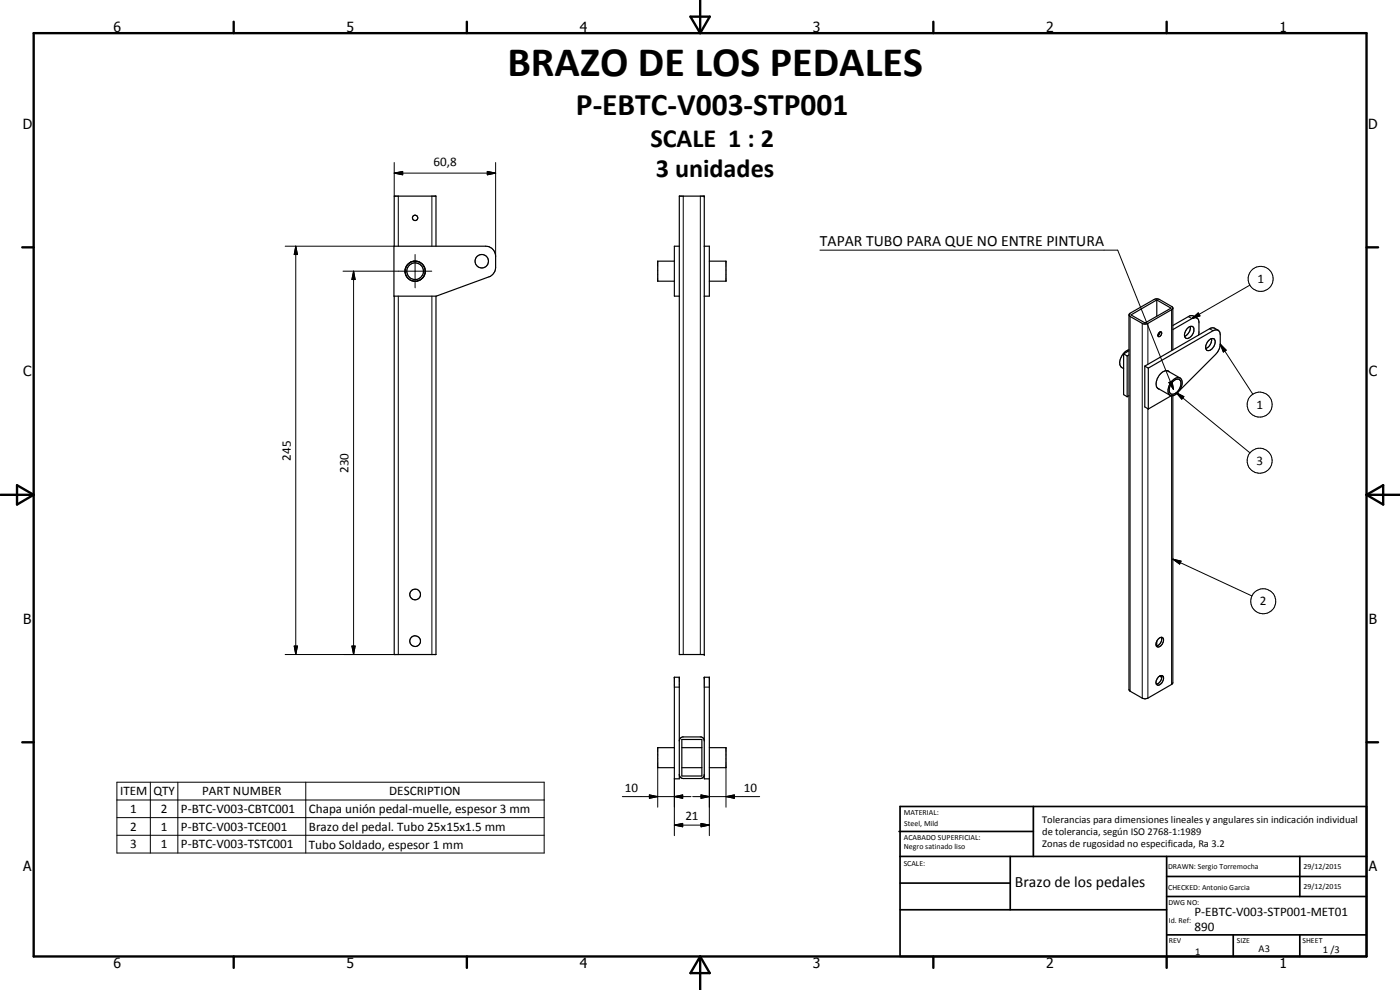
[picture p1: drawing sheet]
<svg xmlns="http://www.w3.org/2000/svg" width="420mm" height="297mm" viewBox="0 0 420 297" stroke-linecap="round" stroke-linejoin="round" font-family="sans-serif">
<g fill="none" stroke="#000" stroke-width=".35">
<path d="M203.9 58.8h7.5v137.6h-7.5zM118.2 73.9h27.5a3 3 0 0 1 3 3v3.4a3 3 0 0 1-1.9 2.8l-15.9 5.8h-12.7zM118.3 73.9v-15.1h12.5v15.1M122.3 79.4l-.6 1.1-.1 .8M123.3 78.6l-.8 .5M123.3 78.6a3 3 0 0 1 3.2 .4 3 3 0 0 1 1 3M123.3 78.7l-.3 .2a2.76 2.76 0 0 0-1.5 2.5M124.1 78.4l-.8 .3M124.5 78.3l.4 .1M124.9 78.4a2.93 2.93 0 0 1 2.7 3.2M202.4 78.4h-5v6h5M203.9 73.9h-1.5v15h1.5"/>
<path d="M211.4 73.9h1.5v15h-1.5M212.9 78.4h5v6h-5M118.3 88.9v107.5h12.5v-107.5M121.5 81.4l.5 1.6M121.6 81.3l.2 1.2M122 82.9l.5 .7M122.5 83.6l1.1 .6M122.5 83.6l.8 .5M123.6 84.2l.9 .2M124 84.3l.4 .1M127.5 82a3.2 3.2 0 0 1-2.6 2.4M127.6 82a3 3 0 0 1-3.2 2.4"/>
<path d="M338.8 94.5v112.4l.4 .5 4.3 2.3 1-.2 7.1-4.1 .4-.5v-86.2M339.4 94.5l7.8-4.5 4.2 2.5-7.7 4.4zM343.5 96.8l.2 .1M347.2 90v4.9M347.8 99.9a.49 .49 0 0 1 .8-.2 .49 .49 0 0 1-.1 .8l-.4 .4-.4 .1-.2-.5zM348.1 99.6l-.2 .7-.4 .4M352 98.9l5.7-3.3a1.27 1.27 0 0 1 1.4-.2 1.27 1.27 0 0 1 .7 1.1l-.1 4M352 92.5l-.2 .3-7.5 4.4h-.5h-.8l-3.8-2.2-.3-.5 .3-.5 7.6-4.3 1.2 .2 3.8 2.2 .2 .3v12.6M356.1 98.8a1.18 1.18 0 0 1 1-.9 1.18 1.18 0 0 1 1.2 .6 2.48 2.48 0 0 1-2.3 3 1.84 1.84 0 0 1 .1-2.7zM357.2 98a2.68 2.68 0 0 1-1.7 2.9M359.2 95.4l-1.2-.7h-.8l-5.2 3M365.6 99.1l-1.1-.6h-1.2l-19.7 11.4"/>
<path d="M365.6 99.1l-.7-.1-.8 .2-19.5 11.2M365.6 99.1l.5 .8 .1 3.4-.3 1.4-.6 1-11.3 11.4M337.2 106.2l1.1 .6M337.2 106.2v12.2l1.1 .6M338.3 106.8v12.2M338.8 105.2l-1.6 1M338.8 106.5l-.5 .3M338.8 118.7l-.5 .3M338.8 104.9a4 4 0 0 0-2.5 5l.9 .7M343.6 109.9l1 .5M343.6 109.9v12.2l1 .6M344.6 110.4v12.3"/>
<path d="M347.4 116.5l3.8 2.1M350.3 111.3l3.8 2.1M350.9 111.5a2.34 2.34 0 0 0-3.2 1.4 3.2 3.2 0 0 0-.2 3.6l.4 .3M351.5 118.7l-6.9 4M351.7 114.3a1.68 1.68 0 0 1 3-.3 4 4 0 0 1-3.3 4.7 2.25 2.25 0 0 1-.3-3.3zM352.1 114.4a1.28 1.28 0 0 1 1.7-.6 1.28 1.28 0 0 1 .6 1.8 2.68 2.68 0 0 1-3 2.6 2.84 2.84 0 0 1 .7-3.8zM362.7 102.2a1.04 1.04 0 0 1 1.4-.6 1.04 1.04 0 0 1 .5 1.4 2.13 2.13 0 0 1-2.4 2.1 2.33 2.33 0 0 1 .5-2.9zM363.6 101.6a2.92 2.92 0 0 1-1.7 3M347.2 192.4v1.4M347.6 191.8l.8-.6a.99 .99 0 0 1 .9 .7 .99 .99 0 0 1-.4 1.1 1.19 1.19 0 0 1-1.9 .8v-1zM348.6 191.2a2.17 2.17 0 0 1-1.6 2.6M202.4 203.2h1.5v30.5h-1.5z"/>
<path d="M211.4 203.2h1.5v30.5h-1.5zM347.6 203.2l.2-.2a.87 .87 0 0 1 1.3-.1 2.08 2.08 0 0 1-1.7 2.7l-.4-.4-.1-.4zM348 202.9l.6 .3M348.6 202.7a2.15 2.15 0 0 1-1.6 2.6M202.4 224.3h-5v6h5M203.9 232.4l.4 .9 .8 .3h5.4l.4-.3 .5-.6M204.6 221.9h6v10.9h-6zM204.6 230.3h6M204.6 224.3h6M211.4 222l-.3-.5-.6-.4h-5.7l-.7 .4-.2 .8M212.9 224.3h5v6h-5"/>
<circle cx="124.6" cy="65.4" r=".8"/>
<circle cx="144.6" cy="78.4" r="2.02"/>
<circle cx="124.6" cy="81.4" r="2.5"/>
<circle cx="124.6" cy="178.4" r="1.6"/>
<circle cx="124.6" cy="192.4" r="1.6"/>
</g>
<g fill="none" stroke="#000" stroke-width=".3">
<path d="M118.3 51.9l2.6-.5v1.1zM118.3 51.9h30.4M118.3 48.8v10M119.5 58.8v15.1M129.6 58.8v15.1M146.3 51.4l2.4 .5-2.4 .6zM148.7 48.8v28.1M205.1 58.8v137.6M210.2 58.8v137.6M85.6 73.9h32.6M88.8 73.9l.5 2.5h-1zM88.8 73.9v122.5"/>
<path d="M124.6 76.4v10M246.1 75.1h89.3l16.8 41.8M102.9 81.4h26.7M106.1 81.4l.5 2.5h-1zM106.1 81.4v115M119.5 88.9v107.5h-33.9M129.6 88.9v107.5M339.2 95v112.4M342.8 97v112.5M344.5 97v12.3M351.6 92.9v12.3M356.6 95l1.1 .6"/>
<path d="M357.7 95.6l1.9-1.7 .5 .9zM363 98.6l1.1 .6M375.1 85.6l-17.4 10M350.8 114.8l.9-.4 .5 2.5zM351.6 118.7v86.7M353 117.8l2.3 1.2-.6 .8zM353 117.8l22.1 18.1M366.2 103.3l1.8 1.8-.9 .5zM366.2 103.3l9.8 15M344.5 122.6v86.9M352 167.8l2.4 .6-.4 .8zM352 167.8l23.7 11"/>
<path d="M88.3 193.8h1l-.5 2.6zM105.6 193.8h1l-.5 2.6zM202.4 206.2h1.5M211.4 206.2h1.5M35.1 234.7h128.2v21.2h-128.2zM45.1 234.7v21.2M53.4 234.7v21.2M91.8 234.7v21.2M186.8 239h20.6M194.9 238.5l2.5 .5-2.5 .5zM197.4 230.3v11.9M202.4 239l2.5-.5v1z"/>
<path d="M202.4 233.7v17M207.9 239h20.1M210.4 238.5l2.5 .5-2.5 .5zM212.9 233.7v17M217.9 239l2.5-.5v1zM217.9 230.3v11.9M35.1 240h128.2M35.1 245.3h128.2M35.1 250.6h128.2M202.4 247.6l2.5-.5v1zM202.4 247.6h10.5M210.4 247.1l2.5 .5-2.5 .5z"/>
<circle cx="378.3" cy="83.7" r="3.8"/>
<circle cx="378" cy="121.4" r="3.8"/>
<circle cx="378" cy="138.2" r="3.7"/>
<circle cx="379.1" cy="180.4" r="3.8"/>
</g>
<g fill="#000">
<circle cx="211.4" cy="58.8" r=".18"/>
<circle cx="211.4" cy="196.4" r=".18"/>
<circle cx="202.4" cy="203.2" r=".18"/>
<circle cx="203.9" cy="203.2" r=".18"/>
<circle cx="211.4" cy="203.2" r=".18"/>
<circle cx="212.9" cy="203.2" r=".18"/>
</g>
<g fill="none" stroke="#000" stroke-width=".71">
<path d="M10.1 9.9h400v277.1h-400zM70.1 6.5v3.4M140.1 6.5v3.4M207.2 5h5.8l-2.9 4.9zM210.1 0v9.9M280.1 6.5v3.4M350.1 6.5v3.4M6.7 74.2h3.4M410.1 74.2h3.5M.1 148.5h10M5.1 145.6l5 2.9-5 2.9zM410.1 148.5h10"/>
<path d="M410.1 148.5l5-2.9v5.8zM6.7 222.7h3.4M410.1 222.7h3.5M70.1 287v3.4M140.1 287v3.4M210.1 287v10M210.1 287l2.9 5h-5.8zM280.1 287v3.4M350.1 287v3.4"/>
</g>
<g fill="none" stroke="#000" stroke-width=".51">
<path d="M269.8 249.5h40.3M270.1 242h140v45h-140zM270.1 257h140M303.2 257v16M310.1 242v15M350.1 257v30M390.1 257v12M270.1 265h33.1M270.1 273h80M350.1 269h60M350.1 263h60M350.1 280.5h60"/>
<path d="M370.1 280.5v6.5M390.1 280.5v6.5"/>
</g>
<g fill="#000">
<path d="M118.3 51.9l2.6-.5v1.1zM146.3 51.4l2.4 .5-2.4 .6zM88.8 73.9l.5 2.5h-1zM106.1 81.4l.5 2.5h-1zM357.7 95.6l1.9-1.7 .5 .9zM350.8 114.8l.9-.4 .5 2.5zM353 117.8l2.3 1.2-.6 .8zM366.2 103.3l1.8 1.8-.9 .5zM352 167.8l2.4 .6-.4 .8zM88.3 193.8h1l-.5 2.6zM105.6 193.8h1l-.5 2.6zM194.9 238.5l2.5 .5-2.5 .5z"/>
<path d="M202.4 239l2.5-.5v1zM210.4 238.5l2.5 .5-2.5 .5zM217.9 239l2.5-.5v1zM202.4 247.6l2.5-.5v1zM210.4 247.1l2.5 .5-2.5 .5z"/>
</g>
<text font-size="12.6" x="152.3" y="22.7">BRAZO DE LOS PEDALES</text>
<text font-size="9.4" x="172.8" y="34.5">P-EBTC-V003-STP001</text>
<g font-size="7.9">
<text x="195.2" y="44">SCALE 1 : 2</text>
<text x="196.8" y="53">3 unidades</text>
</g>
<g font-size="4.7">
<text x="246.1" y="74">TAPAR TUBO PARA QUE NO ENTRE PINTURA</text>
<text x="304.6" y="266.2">Brazo de los pedales</text>
</g>
<g font-size="4.2">
<text x="34" y="9.6">6</text>
<text x="104" y="9.6">5</text>
<text x="174" y="9.6">4</text>
<text x="244" y="9.6">3</text>
<text x="314" y="9.6">2</text>
<text x="384" y="9.6">1</text>
<text x="6.8" y="38.7">D</text>
<text x="410.6" y="38.7">D</text>
<text x="7" y="112.9">C</text>
<text x="410.8" y="112.9">C</text>
<text x="7" y="187.1">B</text>
<text x="410.8" y="187.1">B</text>
<text x="7" y="261.4">A</text>
<text x="410.8" y="261.4">A</text>
<text x="34" y="290.4">6</text>
<text x="104" y="290.4">5</text>
<text x="174" y="290.4">4</text>
<text x="244" y="290.4">3</text>
<text x="314" y="290.4">2</text>
<text x="384" y="290.4">1</text>
</g>
<g font-size="3.9">
<text x="130.1" y="49.9">60,8</text>
<text x="377.3" y="85">1</text>
<text x="377.1" y="122.7">1</text>
<text x="87.2" y="138.2" transform="rotate(-90 87.2 138.2)">245</text>
<text x="104.6" y="141.9" transform="rotate(-90 104.6 141.9)">230</text>
<text x="377.1" y="139.6">3</text>
<text x="378.1" y="181.7">2</text>
<text x="36" y="238.6">ITEM</text>
<text x="46" y="238.6">QTY</text>
<text x="60.7" y="238.6">PART NUMBER</text>
<text x="116.8" y="238.6">DESCRIPTION</text>
<text x="187.6" y="237.5">10</text>
<text x="223.3" y="237.5">10</text>
<text x="39.1" y="243.9">1</text>
<text x="48.2" y="243.9">2</text>
<text x="54.3" y="243.9">P-BTC-V003-CBTC001</text>
<text x="92.7" y="244">Chapa unión pedal-muelle, espesor 3 mm</text>
<text x="39.1" y="249.3">2</text>
<text x="48.2" y="249.2">1</text>
<text x="54.3" y="249.3">P-BTC-V003-TCE001</text>
<text x="92.7" y="249.3">Brazo del pedal. Tubo 25x15x1.5 mm</text>
<text x="205.7" y="246">21</text>
<text x="39.1" y="254.6">3</text>
<text x="48.2" y="254.6">1</text>
<text x="54.3" y="254.6">P-BTC-V003-TSTC001</text>
<text x="92.7" y="254.6">Tubo Soldado, espesor 1 mm</text>
<text x="358.5" y="275">P-EBTC-V003-STP001-MET01</text>
<text x="358.5" y="279.4">890</text>
</g>
<g font-size="3.1">
<text x="312.7" y="246.8">Tolerancias para dimensiones lineales y angulares sin indicación individual</text>
<text x="312.7" y="250.4">de tolerancia, según ISO 2768-1:1989</text>
<text x="312.7" y="254">Zonas de rugosidad no especificada, Ra 3.2</text>
<text x="358.7" y="286.5">1</text>
<text x="377.7" y="285.6">A3</text>
<text x="397" y="285.9">1 /3</text>
</g>
<g font-size="2.4">
<text x="271.2" y="244.4">MATERIAL:</text>
<text x="271.3" y="252">ACABADO SUPERFICIAL:</text>
<text x="271.4" y="247.9">Steel, Mild</text>
<text x="271.3" y="254.6">Negro satinado liso</text>
<text x="271.2" y="259.7">SCALE:</text>
<text x="350.6" y="260.8">DRAWN: Sergio Torremocha</text>
<text x="391.2" y="260.6">29/12/2015</text>
<text x="350.6" y="267">CHECKED: Antonio Garcia</text>
<text x="391.2" y="266.7">29/12/2015</text>
<text x="350.6" y="271.4">DWG NO:</text>
<text x="350.8" y="276.9">Id. Ref:</text>
<text x="350.8" y="282.8">REV</text>
<text x="371.2" y="282.9">SIZE</text>
<text x="390.9" y="282.9">SHEET</text>
</g>
</svg>
